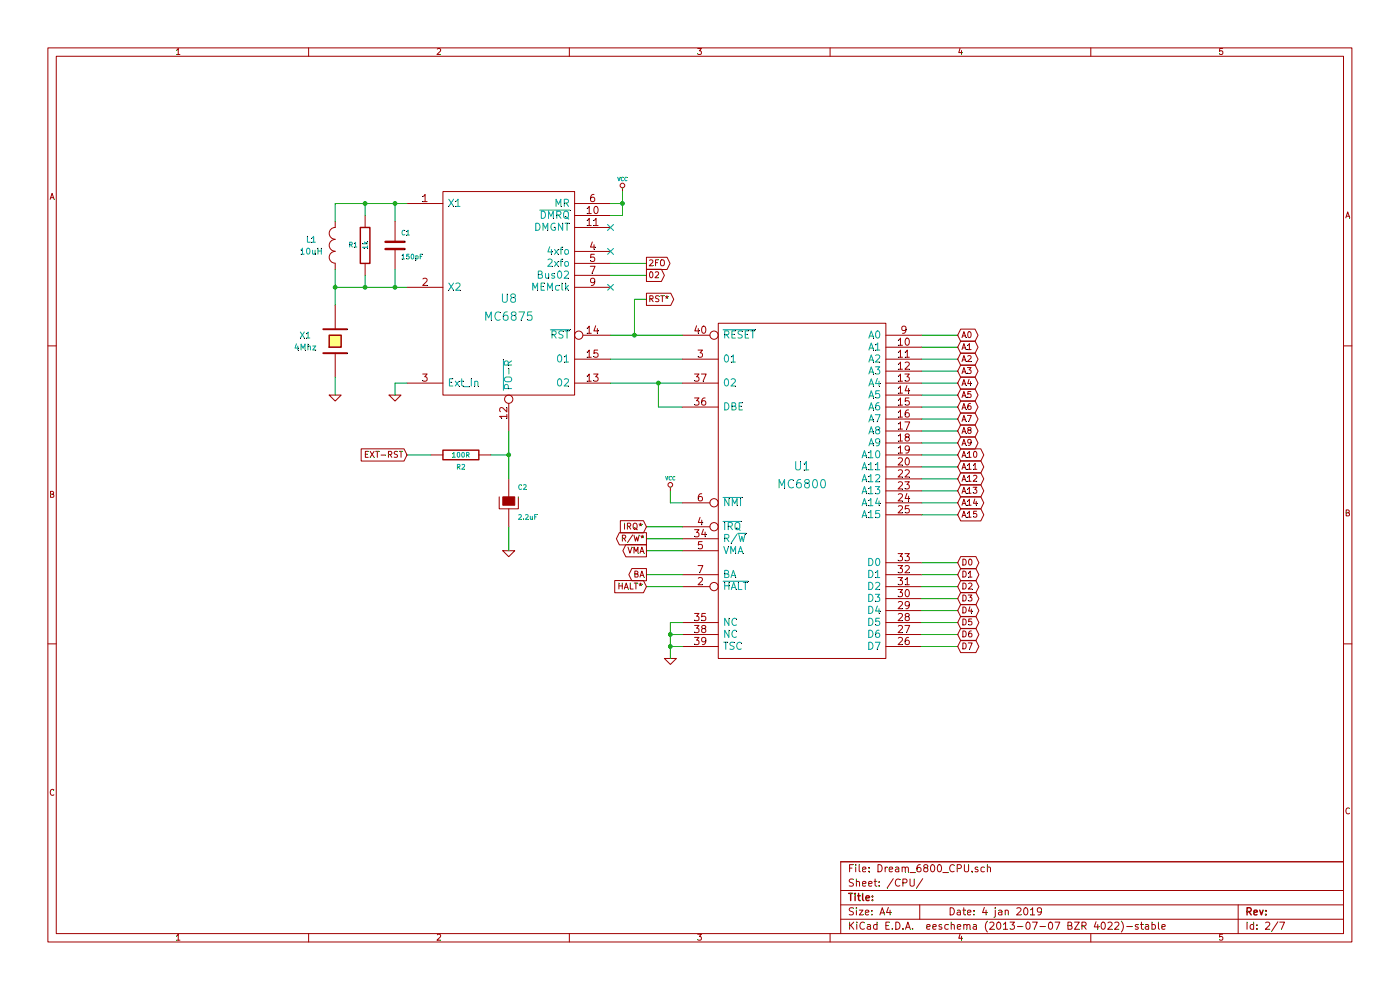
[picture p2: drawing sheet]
EESchema Schematic File Version 2
LIBS:Dream_6800
LIBS:180_din
LIBS:power
LIBS:device
LIBS:transistors
LIBS:conn
LIBS:linear
LIBS:regul
LIBS:74xx
LIBS:cmos4000
LIBS:adc-dac
LIBS:memory
LIBS:xilinx
LIBS:special
LIBS:microcontrollers
LIBS:dsp
LIBS:microchip
LIBS:analog_switches
LIBS:motorola
LIBS:texas
LIBS:intel
LIBS:audio
LIBS:interface
LIBS:digital-audio
LIBS:philips
LIBS:display
LIBS:cypress
LIBS:siliconi
LIBS:opto
LIBS:atmel
LIBS:contrib
LIBS:valves
LIBS:Dream_6800-cache
EELAYER 27 0
EELAYER END
$Descr A4 11693 8268
encoding utf-8
Sheet 2 7
Title ""
Date "4 jan 2019"
Rev ""
Comp ""
Comment1 ""
Comment2 ""
Comment3 ""
Comment4 ""
$EndDescr
$Comp
L MC6800 U1
U 1 1
P 6700 3950
F 0 "U1" H 6700 4000 70  0000 C CNN
F 1 "MC6800" H 6700 3850 70  0000 C CNN
F 2 "" H 6700 3950 60  0000 C CNN
F 3 "" H 6700 3950 60  0000 C CNN
	1    6700 3950
	1    0    0    -1  
$EndComp
Wire Wire Line
	7700 2800 8000 2800
Wire Wire Line
	7700 2900 8000 2900
Wire Wire Line
	7700 3000 8000 3000
Wire Wire Line
	7700 3100 8000 3100
Wire Wire Line
	7700 3200 8000 3200
Wire Wire Line
	7700 3300 8000 3300
Wire Wire Line
	7700 3400 8000 3400
Wire Wire Line
	7700 3500 8000 3500
Wire Wire Line
	7700 3600 8000 3600
Wire Wire Line
	7700 3700 8000 3700
Wire Wire Line
	7700 3800 8000 3800
Wire Wire Line
	7700 3900 8000 3900
Wire Wire Line
	7700 4000 8000 4000
Wire Wire Line
	7700 4100 8000 4100
Wire Wire Line
	7700 4200 8000 4200
Wire Wire Line
	7700 4300 8000 4300
Wire Wire Line
	7700 4700 8000 4700
Wire Wire Line
	7700 4800 8000 4800
Wire Wire Line
	7700 4900 8000 4900
Wire Wire Line
	7700 5000 8000 5000
Wire Wire Line
	7700 5100 8000 5100
Wire Wire Line
	7700 5200 8000 5200
Wire Wire Line
	7700 5300 8000 5300
Wire Wire Line
	7700 5400 8000 5400
Text GLabel 8000 2800 2    50   3State ~ 0
A0
Text GLabel 8000 2900 2    50   3State ~ 0
A1
Text GLabel 8000 3000 2    50   3State ~ 0
A2
Text GLabel 8000 3100 2    50   3State ~ 0
A3
Text GLabel 8000 3200 2    50   3State ~ 0
A4
Text GLabel 8000 3300 2    50   3State ~ 0
A5
Text GLabel 8000 3400 2    50   3State ~ 0
A6
Text GLabel 8000 3500 2    50   3State ~ 0
A7
Text GLabel 8000 3600 2    50   3State ~ 0
A8
Text GLabel 8000 3700 2    50   3State ~ 0
A9
Text GLabel 8000 3800 2    50   3State ~ 0
A10
Text GLabel 8000 3900 2    50   3State ~ 0
A11
Text GLabel 8000 4000 2    50   3State ~ 0
A12
Text GLabel 8000 4100 2    50   3State ~ 0
A13
Text GLabel 8000 4200 2    50   3State ~ 0
A14
Text GLabel 8000 4300 2    50   3State ~ 0
A15
Text GLabel 8000 4700 2    50   BiDi ~ 0
D0
Text GLabel 8000 4800 2    50   BiDi ~ 0
D1
Text GLabel 8000 4900 2    50   BiDi ~ 0
D2
Text GLabel 8000 5000 2    50   BiDi ~ 0
D3
Text GLabel 8000 5100 2    50   BiDi ~ 0
D4
Text GLabel 8000 5200 2    50   BiDi ~ 0
D5
Text GLabel 8000 5300 2    50   BiDi ~ 0
D6
Text GLabel 8000 5400 2    50   BiDi ~ 0
D7
$Comp
L MC6875 U8
U 1 1
P 4250 2500
F 0 "U8" H 4250 2500 70  0000 C CNN
F 1 "MC6875" H 4250 2350 70  0000 C CNN
F 2 "" H 4100 3300 60  0000 C CNN
F 3 "" H 4100 3300 60  0000 C CNN
	1    4250 2500
	1    0    0    -1  
$EndComp
$Comp
L GND #PWR03
U 1 1
P 3300 3300
F 0 "#PWR03" H 3300 3300 30  0001 C CNN
F 1 "GND" H 3300 3230 30  0001 C CNN
F 2 "" H 3300 3300 60  0000 C CNN
F 3 "" H 3300 3300 60  0000 C CNN
	1    3300 3300
	1    0    0    -1  
$EndComp
$Comp
L CRYSTAL X1
U 1 1
P 2800 2850
F 0 "X1" V 2850 3100 50  0000 C CNN
F 1 "4Mhz" V 2750 3100 50  0000 C CNN
F 2 "~" H 2800 2850 60  0000 C CNN
F 3 "~" H 2800 2850 60  0000 C CNN
	1    2800 2850
	0    -1   -1   0   
$EndComp
$Comp
L C C1
U 1 1
P 3300 2050
F 0 "C1" H 3350 2150 40  0000 L CNN
F 1 "150pF" H 3350 1950 40  0000 L CNN
F 2 "~" H 3338 1900 30  0000 C CNN
F 3 "~" H 3300 2050 60  0000 C CNN
	1    3300 2050
	1    0    0    -1  
$EndComp
$Comp
L INDUCTOR_SMALL L1
U 1 1
P 2800 2050
F 0 "L1" V 2850 2250 50  0000 C CNN
F 1 "10uH" V 2750 2250 50  0000 C CNN
F 2 "~" H 2800 2050 60  0000 C CNN
F 3 "~" H 2800 2050 60  0000 C CNN
	1    2800 2050
	0    -1   -1   0   
$EndComp
$Comp
L R R1
U 1 1
P 3050 2050
F 0 "R1" H 2950 2050 40  0000 C CNN
F 1 "1k" V 3057 2051 40  0000 C CNN
F 2 "~" V 2980 2050 30  0000 C CNN
F 3 "~" H 3050 2050 30  0000 C CNN
	1    3050 2050
	1    0    0    -1  
$EndComp
Wire Wire Line
	3400 3200 3300 3200
Wire Wire Line
	3300 3200 3300 3300
Wire Wire Line
	2800 1850 2800 1700
Wire Wire Line
	2800 1700 3400 1700
Wire Wire Line
	3050 1800 3050 1700
Connection ~ 3050 1700
Wire Wire Line
	3300 1850 3300 1700
Connection ~ 3300 1700
Wire Wire Line
	2800 2250 2800 2550
Wire Wire Line
	2800 2400 3400 2400
Connection ~ 2800 2400
Wire Wire Line
	3050 2300 3050 2400
Connection ~ 3050 2400
Wire Wire Line
	3300 2250 3300 2400
Connection ~ 3300 2400
$Comp
L GND #PWR04
U 1 1
P 2800 3300
F 0 "#PWR04" H 2800 3300 30  0001 C CNN
F 1 "GND" H 2800 3230 30  0001 C CNN
F 2 "" H 2800 3300 60  0000 C CNN
F 3 "" H 2800 3300 60  0000 C CNN
	1    2800 3300
	1    0    0    -1  
$EndComp
Wire Wire Line
	2800 3150 2800 3300
$Comp
L GND #PWR05
U 1 1
P 5600 5500
F 0 "#PWR05" H 5600 5500 30  0001 C CNN
F 1 "GND" H 5600 5430 30  0001 C CNN
F 2 "" H 5600 5500 60  0000 C CNN
F 3 "" H 5600 5500 60  0000 C CNN
	1    5600 5500
	1    0    0    -1  
$EndComp
Wire Wire Line
	5700 5200 5600 5200
Wire Wire Line
	5600 5200 5600 5500
Wire Wire Line
	5700 5300 5600 5300
Connection ~ 5600 5300
Wire Wire Line
	5700 5400 5600 5400
Connection ~ 5600 5400
$Comp
L CP C2
U 1 1
P 4250 4200
F 0 "C2" H 4325 4325 40  0000 L CNN
F 1 "2.2uF" H 4325 4075 40  0000 L CNN
F 2 "~" H 4350 4050 30  0000 C CNN
F 3 "~" H 4250 4200 300 0000 C CNN
	1    4250 4200
	1    0    0    -1  
$EndComp
$Comp
L GND #PWR06
U 1 1
P 4250 4600
F 0 "#PWR06" H 4250 4600 30  0001 C CNN
F 1 "GND" H 4250 4530 30  0001 C CNN
F 2 "" H 4250 4600 60  0000 C CNN
F 3 "" H 4250 4600 60  0000 C CNN
	1    4250 4600
	1    0    0    -1  
$EndComp
$Comp
L R R2
U 1 1
P 3850 3800
F 0 "R2" V 3750 3800 40  0000 C CNN
F 1 "100R" V 3850 3800 40  0000 C CNN
F 2 "~" V 3780 3800 30  0000 C CNN
F 3 "~" H 3850 3800 30  0000 C CNN
	1    3850 3800
	0    -1   -1   0   
$EndComp
Wire Wire Line
	4250 4400 4250 4600
Wire Wire Line
	4250 4000 4250 3600
Wire Wire Line
	4100 3800 4250 3800
Connection ~ 4250 3800
Wire Wire Line
	3600 3800 3400 3800
Text GLabel 3400 3800 0    50   Input ~ 0
EXT-RST
Wire Wire Line
	5100 2300 5400 2300
Wire Wire Line
	5100 2200 5400 2200
NoConn ~ 5100 1900
NoConn ~ 5100 2100
$Comp
L VCC #PWR07
U 1 1
P 5600 4100
F 0 "#PWR07" H 5600 4200 30  0001 C CNN
F 1 "VCC" H 5600 4200 30  0000 C CNN
F 2 "" H 5600 4100 60  0000 C CNN
F 3 "" H 5600 4100 60  0000 C CNN
	1    5600 4100
	1    0    0    -1  
$EndComp
Wire Wire Line
	5700 4200 5600 4200
Wire Wire Line
	5600 4200 5600 4100
Wire Wire Line
	5700 4400 5400 4400
Wire Wire Line
	5700 4500 5400 4500
Wire Wire Line
	5700 4600 5400 4600
Wire Wire Line
	5700 4800 5400 4800
Wire Wire Line
	5700 4900 5400 4900
Text GLabel 5400 2200 2    50   Output ~ 0
2FO
Text GLabel 5400 2300 2    50   Output ~ 0
02
NoConn ~ 5100 2400
$Comp
L VCC #PWR08
U 1 1
P 5200 1600
F 0 "#PWR08" H 5200 1700 30  0001 C CNN
F 1 "VCC" H 5200 1700 30  0000 C CNN
F 2 "" H 5200 1600 60  0000 C CNN
F 3 "" H 5200 1600 60  0000 C CNN
	1    5200 1600
	1    0    0    -1  
$EndComp
Wire Wire Line
	5100 1800 5200 1800
Wire Wire Line
	5200 1800 5200 1600
Wire Wire Line
	5100 1700 5200 1700
Connection ~ 5200 1700
Text GLabel 5400 4400 0    50   Input ~ 0
IRQ*
Text GLabel 5400 4500 0    50   Output ~ 0
R/W*
Text GLabel 5400 4600 0    50   Output ~ 0
VMA
Text GLabel 5400 4800 0    50   Output ~ 0
BA
Text GLabel 5400 4900 0    50   Input ~ 0
HALT*
Wire Wire Line
	5700 3200 5100 3200
Wire Wire Line
	5700 3000 5100 3000
Wire Wire Line
	5700 2800 5100 2800
Wire Wire Line
	5700 3400 5500 3400
Wire Wire Line
	5500 3400 5500 3200
Connection ~ 5500 3200
Wire Wire Line
	5300 2800 5300 2500
Wire Wire Line
	5300 2500 5400 2500
Connection ~ 5300 2800
Text GLabel 5400 2500 2    50   Output ~ 0
RST*
$EndSCHEMATC
